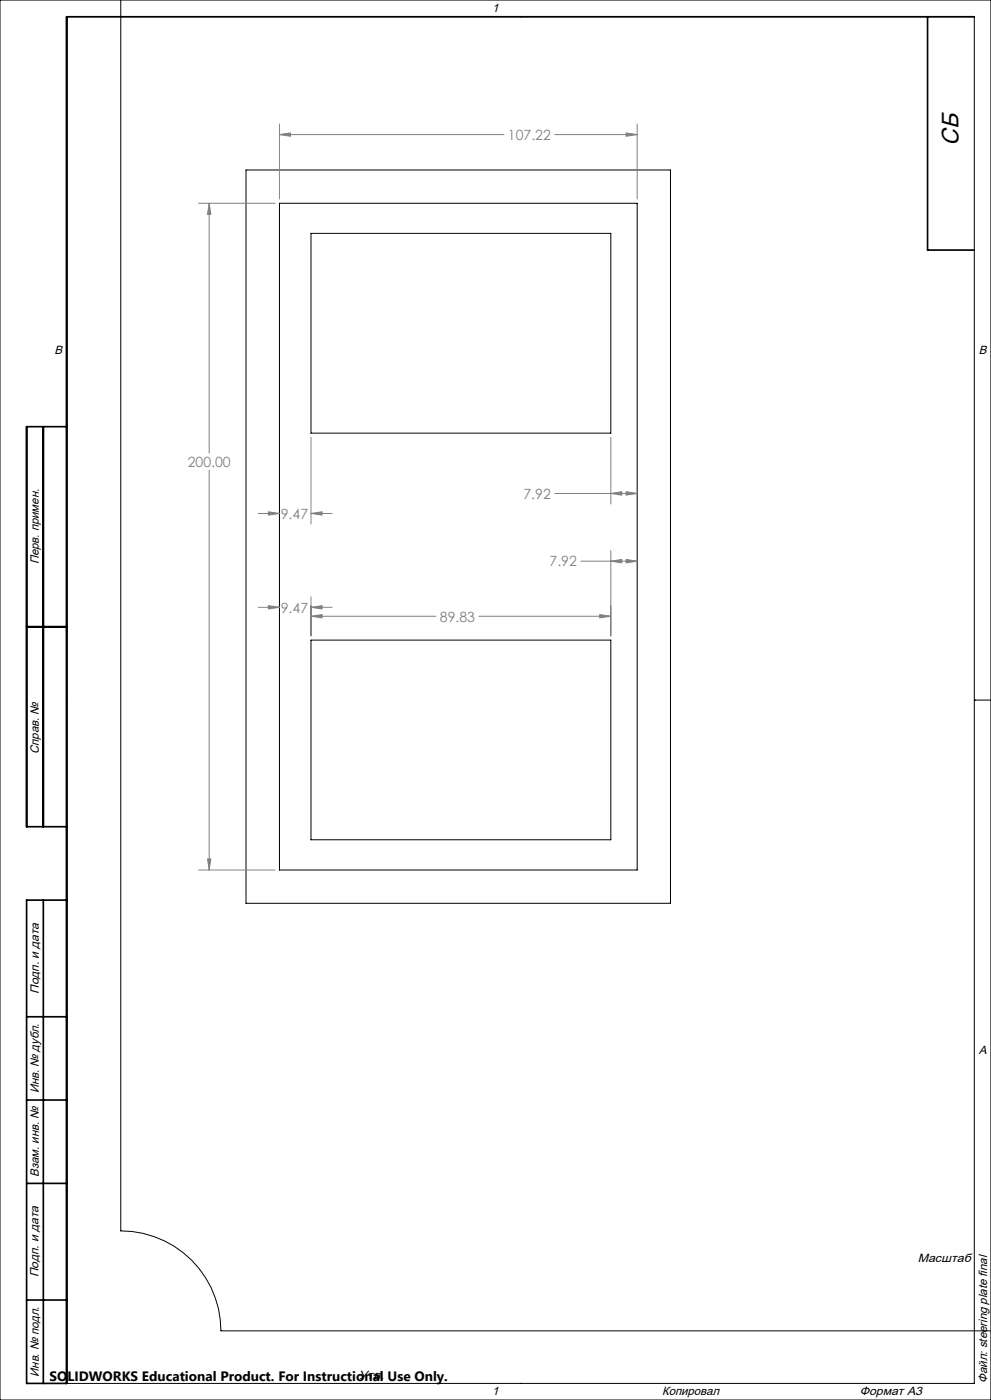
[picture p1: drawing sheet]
<svg xmlns="http://www.w3.org/2000/svg" width="297mm" height="420mm" viewBox="0 0 297 420" stroke-linecap="round" stroke-linejoin="round" font-family="sans-serif">
<path d="M36.2 0v369.3a30 30 0 0 1 30 30h230.9M0 0h297v420h-297zM20 5h272v410h-272zM156 5h.1M73.7 51h127.2v220h-127.2zM83.7 61h107.3v200h-107.3zM93.2 70h89.9v59.9h-89.9zM93.2 192h89.9v59.9h-89.9zM20 210h.1M292 210h.1M292 210h5M156 415h.1" fill="none" stroke="#000" stroke-width=".3"/>
<g fill="none" stroke="#808080" stroke-width=".3">
<path d="M83.7 37.2v22.5M187.6 39.9l3.4 .5-3.4 .5zM191 37.2v22.5M83.7 40.4l3.3-.5v1zM83.7 40.4h67.3M166.3 40.4h24.7M59.5 61h23M62.7 61l.5 3.3h-1zM62.7 61v75M93.2 131.2v26M183.1 131.2v20M62.7 141v120"/>
<path d="M77.4 154h6.3M80.4 153.5l3.3 .5-3.3 .5zM93.2 154l3.3-.5v1zM93.2 154h6.4M166.3 148h24.7M183.1 148l3.2-.5v1zM187.6 147.5l3.4 .5-3.4 .5zM93.2 179v11.8M174.1 168.4h16.9M183.1 168.4l3.2-.6v1.1zM183.1 165.2v25.6M187.6 167.8l3.4 .6-3.4 .5z"/>
<path d="M77.4 182.2h6.3M80.4 181.7l3.3 .5-3.3 .5zM93.2 182.2l3.3-.5v1zM93.2 184.9l3.3-.5v1zM93.2 182.2h6.4M93.2 184.9h37.4M143.5 184.9h39.6M179.7 184.4l3.4 .5-3.4 .5zM62.2 257.7h1l-.5 3.3zM59.5 261h23"/>
</g>
<path d="M278 5v70h14M292 5h-272v410h-12v-145h12M13 128v120M20 128h-12v120h12M8 188h12M13 270v145M8 305h12M8 330h12M8 355h12M8 390h12" fill="none" stroke="#000" stroke-width=".5"/>
<path d="M62.7 61l.5 3.3h-1zM62.2 257.7h1l-.5 3.3zM80.4 153.5l3.3 .5-3.3 .5zM93.2 154l3.3-.5v1zM93.2 182.2l3.3-.5v1zM80.4 181.7l3.3 .5-3.3 .5zM179.7 184.4l3.4 .5-3.4 .5zM93.2 184.9l3.3-.5v1zM183.1 168.4l3.2-.6v1.1zM187.6 167.8l3.4 .6-3.4 .5zM183.1 148l3.2-.5v1zM187.6 147.5l3.4 .5-3.4 .5zM83.7 40.4l3.3-.5v1zM187.6 39.9l3.4 .5-3.4 .5z" fill="#808080"/>
<text font-size="7.1" x="287.2" y="43.7" transform="rotate(-90 287.2 43.7)">СБ</text>
<g font-size="4.2" fill="#808080">
<text x="152.2" y="42">107.22</text>
<text x="56.3" y="140.1">200.00</text>
<text x="156.9" y="149.6">7.92</text>
<text x="84.2" y="155.6">9.47</text>
<text x="164.7" y="169.9">7.92</text>
<text x="84.2" y="183.8">9.47</text>
<text x="131.8" y="186.5">89.83</text>
</g>
<text font-size="4.1" x="14.9" y="414.2">SOLIDWORKS Educational Product. For Instructional Use Only.</text>
<g font-size="3.6">
<text x="147.5" y="3.6">1</text>
<text x="16.4" y="106.1">B</text>
<text x="293.4" y="106.1">B</text>
<text x="11.6" y="169.3" transform="rotate(-90 11.6 169.3)">Перв. примен.</text>
<text x="11.6" y="226.2" transform="rotate(-90 11.6 226.2)">Справ. №</text>
<text x="11.6" y="298.1" transform="rotate(-90 11.6 298.1)">Подп. и дата</text>
<text x="293.4" y="316.1">A</text>
<text x="11.6" y="328" transform="rotate(-90 11.6 328)">Инв. № дубл.</text>
<text x="11.6" y="353" transform="rotate(-90 11.6 353)">Взам. инв. №</text>
<text x="11.6" y="383.1" transform="rotate(-90 11.6 383.1)">Подп. и дата</text>
<text x="275.1" y="378.6">Масштаб</text>
<text x="11.6" y="413" transform="rotate(-90 11.6 413)">Инв. № подл.</text>
<text x="107.5" y="413.6">Утв.</text>
<text x="147.5" y="418.6">1</text>
<text x="198.5" y="418.6">Копировал</text>
<text x="257.7" y="418.6">Формат А3</text>
<text x="295.9" y="414.7" transform="rotate(-90 295.9 414.7)">Файл: steering plate final</text>
</g>
</svg>
